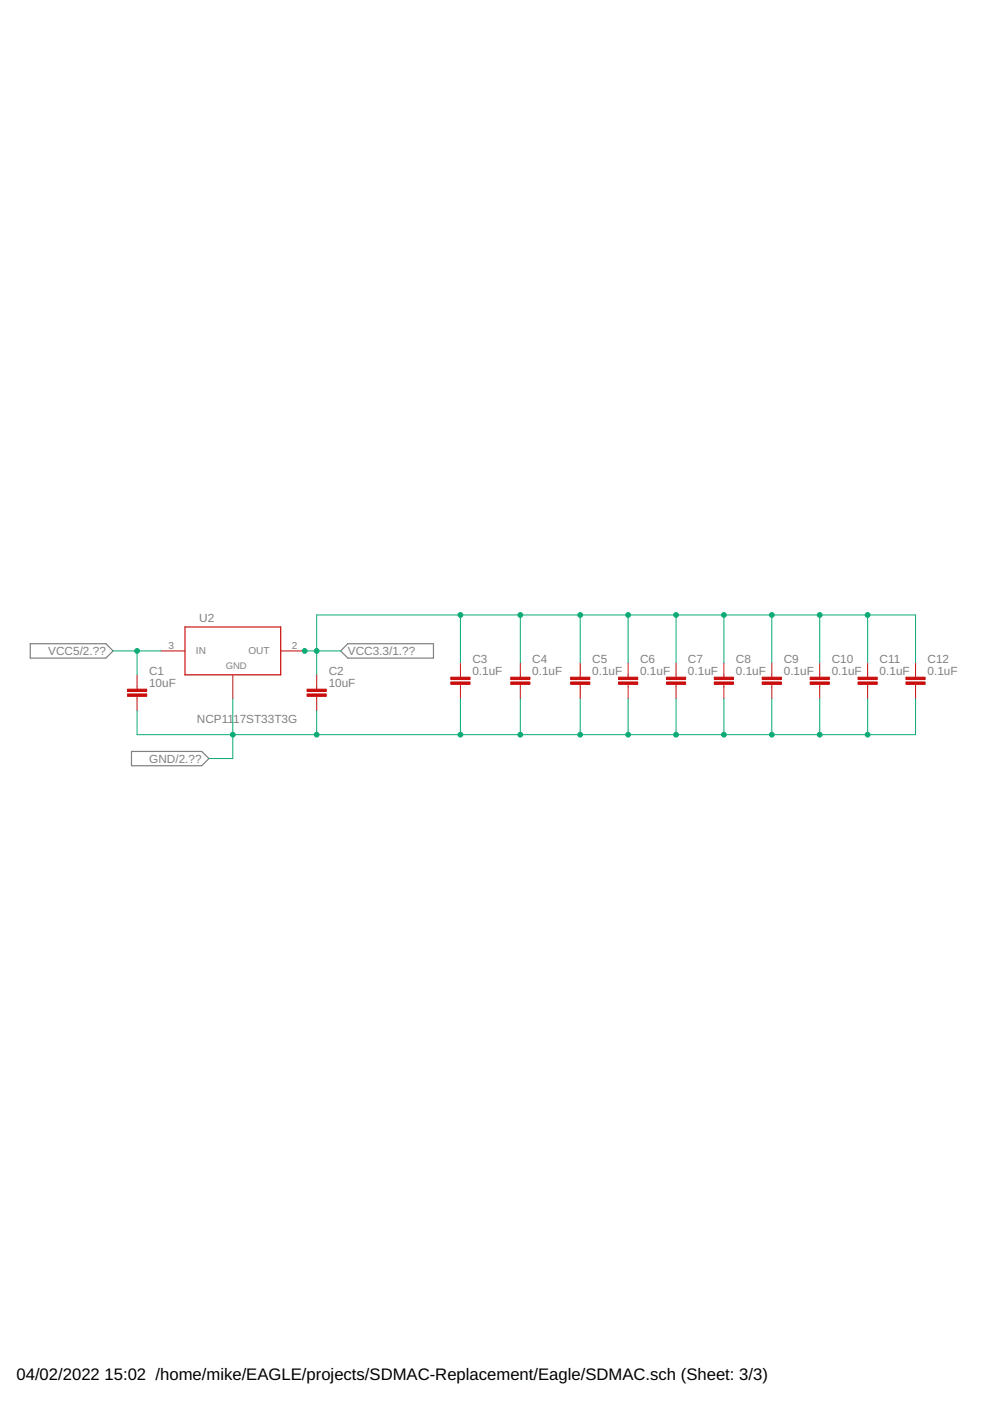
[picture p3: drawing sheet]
<svg xmlns="http://www.w3.org/2000/svg" width="210mm" height="297mm" viewBox="0 0 210 297" stroke-linecap="round" stroke-linejoin="round" font-family="sans-serif">
<path d="M6.4 136.5h16.1l1.5 1.5-1.5 1.5h-16.1zM72.2 138l1.5-1.5h18.2v3h-18.2zM27.9 159.3h14.9l1.5 1.5-1.5 1.5h-14.9z" fill="none" stroke="#808080" stroke-width=".25"/>
<path d="M39.2 132.9h20.3v10.2h-20.3z" fill="none" stroke="#c90d0c" stroke-width=".25"/>
<g fill="none" stroke="#c90d0c" stroke-width=".21">
<path d="M34.1 138h5.1M59.5 138h5.1M29.1 143.1v3M29.1 147.6v3.1M49.4 143.1v5M67.1 143.1v3M67.1 147.6v3.1M97.6 140.5v3.1M97.6 145.1v3M110.3 140.5v3.1M110.3 145.1v3M123 140.5v3.1"/>
<path d="M123 145.1v3M133.2 140.5v3.1M133.2 145.1v3M143.3 140.5v3.1M143.3 145.1v3M153.5 140.5v3.1M153.5 145.1v3M163.6 140.5v3.1M163.6 145.1v3M173.8 140.5v3.1M173.8 145.1v3M184 140.5v3.1"/>
<path d="M184 145.1v3M194.1 140.5v3.1M194.1 145.1v3"/>
</g>
<g fill="#c90d0c" stroke="#c90d0c" stroke-width=".21">
<path d="M27 147.1h4.1v.5h-4.1z"/>
<path d="M27 146.1h4.1v.5h-4.1z"/>
<path d="M65.1 147.1h4.1v.5h-4.1z"/>
<path d="M65.1 146.1h4.1v.5h-4.1z"/>
<path d="M95.6 144.6h4.1v.5h-4.1z"/>
<path d="M95.6 143.6h4.1v.5h-4.1z"/>
<path d="M108.3 144.6h4.1v.5h-4.1z"/>
<path d="M108.3 143.6h4.1v.5h-4.1z"/>
<path d="M121 144.6h4.1v.5h-4.1z"/>
<path d="M121 143.6h4.1v.5h-4.1z"/>
<path d="M131.1 144.6h4.1v.5h-4.1z"/>
<path d="M131.1 143.6h4.1v.5h-4.1z"/>
<path d="M141.3 144.6h4.1v.5h-4.1z"/>
<path d="M141.3 143.6h4.1v.5h-4.1z"/>
<path d="M151.4 144.6h4.1v.5h-4.1z"/>
<path d="M151.4 143.6h4.1v.5h-4.1z"/>
<path d="M161.6 144.6h4.1v.5h-4.1z"/>
<path d="M161.6 143.6h4.1v.5h-4.1z"/>
<path d="M171.8 144.6h4v.5h-4z"/>
<path d="M171.8 143.6h4v.5h-4z"/>
<path d="M181.9 144.6h4.1v.5h-4.1z"/>
<path d="M181.9 143.6h4.1v.5h-4.1z"/>
<path d="M192.1 144.6h4.1v.5h-4.1z"/>
<path d="M192.1 143.6h4.1v.5h-4.1z"/>
</g>
<g fill="none" stroke="#0dab76" stroke-width=".21">
<path d="M24 138h10.1M29.1 138v5.1M64.6 138h7.6M97.6 130.4v10.1M110.3 130.4v10.1M123 130.4v10.1M133.2 130.4v10.1M143.3 130.4v10.1M153.5 130.4v10.1M163.6 130.4v10.1M173.8 130.4v10.1M184 130.4v10.1"/>
<path d="M49.4 148.1v12.7h-5.1M67.1 150.7v5.1M97.6 148.1v7.7M110.3 148.1v7.7M123 148.1v7.7M133.2 148.1v7.7M143.3 148.1v7.7M153.5 148.1v7.7M163.6 148.1v7.7M173.8 148.1v7.7M184 148.1v7.7M194.1 148.1v7.7h-165v-5.1"/>
<path d="M194.1 140.5v-10.1h-127v12.7"/>
</g>
<g fill="#0dab76" stroke="#0dab76" stroke-width=".21">
<circle cx="29.1" cy="138" r=".51"/>
<circle cx="67.1" cy="138" r=".51"/>
<circle cx="64.6" cy="138" r=".51"/>
<circle cx="97.6" cy="130.4" r=".51"/>
<circle cx="110.3" cy="130.4" r=".51"/>
<circle cx="123" cy="130.4" r=".51"/>
<circle cx="133.2" cy="130.4" r=".51"/>
<circle cx="143.3" cy="130.4" r=".51"/>
<circle cx="153.5" cy="130.4" r=".51"/>
<circle cx="163.6" cy="130.4" r=".51"/>
<circle cx="173.8" cy="130.4" r=".51"/>
<circle cx="184" cy="130.4" r=".51"/>
<circle cx="49.4" cy="155.8" r=".51"/>
<circle cx="67.1" cy="155.8" r=".51"/>
<circle cx="97.6" cy="155.8" r=".51"/>
<circle cx="110.3" cy="155.8" r=".51"/>
<circle cx="123" cy="155.8" r=".51"/>
<circle cx="133.2" cy="155.8" r=".51"/>
<circle cx="143.3" cy="155.8" r=".51"/>
<circle cx="153.5" cy="155.8" r=".51"/>
<circle cx="163.6" cy="155.8" r=".51"/>
<circle cx="173.8" cy="155.8" r=".51"/>
<circle cx="184" cy="155.8" r=".51"/>
</g>
<g font-size="3.5">
<text x="3.5" y="292.5">04/02/2022</text>
<text x="22.2" y="292.5">15:02 /home/mike/EAGLE/projects/SDMAC-Replacement/Eagle/SDMAC.sch (Sheet: 3/3)</text>
</g>
<g font-size="2.5" fill="#808080">
<text x="42.3" y="131.9">U2</text>
<text x="10.2" y="138.9">VCC5/2.??</text>
<text x="31.6" y="143.1">C1</text>
<text x="69.7" y="143.1">C2</text>
<text x="73.7" y="138.9">VCC3.3/1.??</text>
<text x="100.2" y="143.1">0.1uF</text>
<text x="100.2" y="140.5">C3</text>
<text x="112.9" y="143.1">0.1uF</text>
<text x="112.9" y="140.5">C4</text>
<text x="125.6" y="143.1">0.1uF</text>
<text x="125.6" y="140.5">C5</text>
<text x="135.7" y="143.1">0.1uF</text>
<text x="135.7" y="140.5">C6</text>
<text x="145.9" y="143.1">0.1uF</text>
<text x="145.9" y="140.5">C7</text>
<text x="156" y="143.1">0.1uF</text>
<text x="156" y="140.5">C8</text>
<text x="166.2" y="143.1">0.1uF</text>
<text x="166.2" y="140.5">C9</text>
<text x="176.3" y="143.1">0.1uF</text>
<text x="176.3" y="140.5">C10</text>
<text x="186.5" y="143.1">0.1uF</text>
<text x="186.5" y="140.5">C11</text>
<text x="196.7" y="143.1">0.1uF</text>
<text x="196.7" y="140.5">C12</text>
<text x="31.6" y="145.6">10uF</text>
<text x="69.7" y="145.6">10uF</text>
<text x="41.8" y="153.2">NCP11</text>
<text x="49.4" y="153.2">17ST33T3G</text>
<text x="31.7" y="161.7">GND/2.??</text>
</g>
<g font-size="2.1" fill="#808080">
<text x="35.7" y="137.6">3</text>
<text x="61.9" y="137.6">2</text>
<text x="41.5" y="138.8">IN</text>
<text x="52.7" y="138.8">OUT</text>
</g>
<text font-size="2" fill="#808080" x="47.8" y="141.8">GND</text>
</svg>
